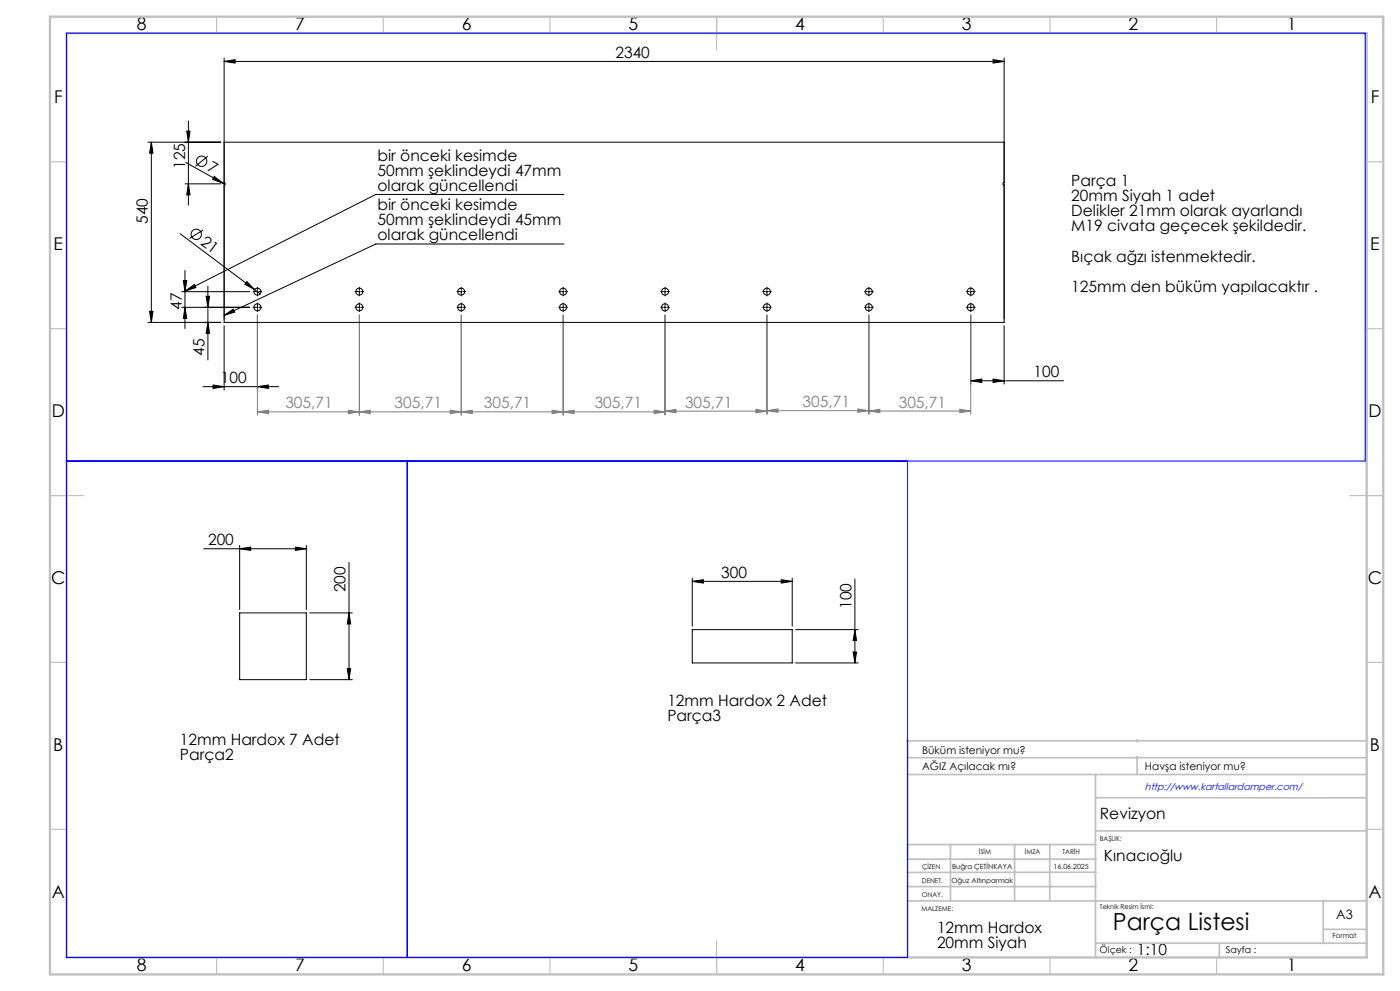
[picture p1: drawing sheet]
<svg xmlns="http://www.w3.org/2000/svg" width="420mm" height="297mm" viewBox="0 0 420 297" stroke-linecap="round" stroke-linejoin="round" font-family="sans-serif">
<g fill="none" stroke="#000" stroke-width=".3">
<path d="M67.2 18.4l3.3-.5v1zM67.2 17.4v78.2M67.2 18.4h234M297.9 17.9l3.3 .5-3.3 .5zM301.2 17.4v78.2M56 39.3h1l-.5 3.3zM56.5 36.3v25.2M44.4 42.6h21.8M45.4 42.6l.5 3.3h-1zM45.4 42.6v54M55.5 55.1h10.7M55.7 48.7l11.2 6.2"/>
<path d="M56.5 55.1l.5 3.3h-1zM62.3 46.8l-3.7 3M64.3 52.9l2.6 2-3.1-1.1zM66.9 54.9l.6 .4M169.2 58.3h-56.5l-57.1 28.9M54 70l24.1 18M60.9 69l-4.1 2.5M169.2 73.1h-56.5l-45.5 21.4M44.4 96.6h21.8M44.9 93.3h1l-.5 3.3zM54.5 87.4h20.4M54.5 92.1h20.4"/>
<path d="M55 84.1h1l-.5 3.3zM55.5 81.1v17.4M55.5 92.1l.5 3.3h-1zM55.6 87.2l2.7-1.9 .5 .9zM61.8 88.8h1.1l-.5 3.3zM62.4 85.8v22.1M62.4 96.6l.5 3.3h-1.1zM67.2 97.6v19.3M67.2 94.5l2.8-1.9 .4 1zM74 84.4l2.4 2.4-3-1.6zM77 87.4h.5M77 92.1h.5"/>
<path d="M77.2 87.2v.5M77.2 91.9v.5M77.2 94.4v22.5M107.6 87.4h.5M107.6 92.1h.5M107.8 87.2v.5M107.8 91.9v.5M138.1 87.4h.5M138.1 92.1h.5M138.4 87.2v.5M138.4 91.9v.5M168.7 87.4h.5"/>
<path d="M168.7 92.1h.5M168.9 87.2v.5M168.9 91.9v.5M199.2 87.4h.5M199.2 92.1h.5M199.5 87.2v.5M199.5 91.9v.5M229.8 87.4h.5M229.8 92.1h.5M230.1 87.2v.5M230.1 91.9v.5M260.4 87.4h.5"/>
<path d="M260.4 92.1h.5M260.7 87.2v.5M260.7 91.9v.5M291 87.4h.5M291 92.1h.5M291.2 87.2v.5M291.2 91.9v.5M291.2 94.4v20.7M301.2 97.6v17.5M60.9 115.9h22.7M63.9 115.4l3.3 .5-3.3 .5zM77.2 115.9l3.3-.5v1z"/>
<path d="M291.2 114.1l3.3-.5v1zM291.2 114.1h27.9M297.9 113.6l3.3 .5-3.3 .5zM61.1 164.5h30.8M71.9 164.5l3.3-.5v1zM71.9 163.5v19.2M88.6 164l3.3 .5-3.3 .5zM91.9 163.5v19.2M104.7 168.5v35.2M207.7 174.2l3.3-.5v1.1zM207.7 173.2v14.5M207.7 174.2h30"/>
<path d="M234.4 173.7l3.3 .5-3.3 .6zM237.7 173.2v14.5M256.5 173.5v25.2M92.9 183.7h12.8M104.7 183.7l.5 3.3h-1zM238.7 188.7h18.8M238.7 198.7h18.8M255.9 195.4h1.1l-.5 3.3zM256.5 188.7l.5 3.3h-1.1zM92.9 203.7h12.8M104.2 200.4h1l-.5 3.3z"/>
<circle cx="60.5" cy="48.3" r="1.55"/>
<circle cx="58.9" cy="70.2" r="1.56"/>
</g>
<path d="M271.8 222h1M271.9 221.7l.7 .7M272.3 221.5v1M272.6 221.7l-.7 .7M340.6 227.1h1M340.6 222h1M340.8 226.7l.7 .7M340.8 221.7l.7 .7M341.1 221.5v1M341.1 226.6v1M341.5 226.7l-.7 .7M341.5 221.7l-.7 .7" fill="none" stroke="#c0c0c0" stroke-width=".3"/>
<g fill="none" stroke="#808080" stroke-width=".3">
<path d="M77.2 94.4v30M107.8 94.4v30M138.4 94.4v30M168.9 94.4v30M199.5 94.4v30M230.1 94.4v29.8M260.7 94.4v29.8M291.2 94.4v29.8M77.2 123.4l3.3-.5v1.1zM77.2 123.4h122.3M104.5 122.9l3.3 .5-3.3 .6zM107.8 123.4l3.3-.5v1.1z"/>
<path d="M135.1 122.9l3.3 .5-3.3 .6zM138.4 123.4l3.3-.5v1.1zM165.6 122.9l3.3 .5-3.3 .6zM168.9 123.4l3.3-.5v1.1zM196.2 122.9l3.3 .5-3.3 .6zM199.5 123.2l3.3-.5v1zM199.5 123.2h30.6M226.8 122.7l3.3 .5-3.3 .5zM230.1 123.1l3.3-.5v1zM230.1 123.1h30.6M257.4 122.6l3.3 .5-3.3 .5zM260.7 123.2l3.2-.5v1z"/>
<path d="M260.7 123.2h30.5M287.9 122.7l3.3 .5-3.3 .5z"/>
</g>
<g fill="none" stroke="#000" stroke-width=".3" stroke-dasharray="15.2 1.3 1.3 1.3">
<path d="M76.7 87.4h-.8M76.7 92.1h-.8M77.2 86.9v-.8M77.2 87.9v.8M77.2 91.6v-.8M77.2 92.6v.8M77.7 87.4h.8M77.7 92.1h.8M107.3 87.4h-.8M107.3 92.1h-.8M107.8 86.9v-.8M107.8 87.9v.8"/>
<path d="M107.8 91.6v-.8M107.8 92.6v.8M108.3 87.4h.8M108.3 92.1h.8M137.9 87.4h-.8M137.9 92.1h-.8M138.4 86.9v-.8M138.4 87.9v.8M138.4 91.6v-.8M138.4 92.6v.8M138.9 87.4h.8M138.9 92.1h.8"/>
<path d="M168.5 87.4h-.8M168.5 92.1h-.8M169 86.9v-.8M169 87.9v.8M169 91.6v-.8M169 92.6v.8M169.5 87.4h.8M169.5 92.1h.8M199 87.4h-.8M199 92.1h-.8M199.5 86.9v-.8M199.5 87.9v.8"/>
<path d="M199.5 91.6v-.8M199.5 92.6v.8M200 87.4h.8M200 92.1h.8M229.6 87.4h-.8M229.6 92.1h-.8M230.1 86.9v-.8M230.1 87.9v.8M230.1 91.6v-.8M230.1 92.6v.8M230.6 87.4h.8M230.6 92.1h.8"/>
<path d="M260.2 87.4h-.8M260.2 92.1h-.8M260.7 86.9v-.8M260.7 87.9v.8M260.7 91.6v-.8M260.7 92.6v.8M261.2 87.4h.8M261.2 92.1h.8M290.7 87.4h-.8M290.7 92.1h-.8M291.2 86.9v-.8M291.2 87.9v.8"/>
<path d="M291.2 91.6v-.8M291.2 92.6v.8M291.7 87.4h.8M291.7 92.1h.8"/>
</g>
<g fill="none" stroke="#c0c0c0" stroke-width=".35">
<path d="M65 5v5M115 5v5M165 5v5M215 5v10M265 5v5M315 5v5M365 5v5M15 48.5h5M410 48.5h5M15 98.5h5M410 98.5h5M15 148.5h10"/>
<path d="M405 148.5h10M15 198.5h5M410 198.5h5M15 248.5h5M410 248.5h5M65 287v5M115 287v5M165 287v5M215 282v10M265 287v5M315 287v5M365 287v5"/>
</g>
<g fill="none" stroke="#c0c0c0" stroke-width=".5">
<path d="M272.3 232.1h137.7M272.3 227.1h137.7M328.6 239.1h81.4M328.6 232.1v54.9M341.1 227.1v5M410 222h-137.7v64.9M272.3 253.1h56.4M272.3 257.5h56.5M285.2 253.1v16.9M304.4 253.1v16.9M314.9 253.1v16.9M328.6 249h81.4"/>
<path d="M272.3 265.7h56.5M272.3 270h137.7M328.8 261.4l-56.5 .1M397 270v12.8M397 278.5h13M328.6 282.7h81.4M365.8 282.8v4.2"/>
</g>
<path d="M15 5h400v287h-400zM20 9.9h390v277h-390z" fill="none" stroke="#c0c0c0" stroke-width=".7"/>
<path d="M20 138.2h389.5v-128.3h-389.5v277h252.3v-148.7M122.2 138.2v148.7" fill="none" stroke="#00f" stroke-width=".3"/>
<g fill="#000">
<path d="M64.3 52.9l2.6 2-3.1-1.1zM74 84.4l2.4 2.4-3-1.6z"/>
<path d="M67.2 18.4l3.3-.5v1zM297.9 17.9l3.3 .5-3.3 .5zM291.2 114.1l3.3-.5v1zM297.9 113.6l3.3 .5-3.3 .5zM71.9 164.5l3.3-.5v1zM88.6 164l3.3 .5-3.3 .5zM207.7 174.2l3.3-.5v1.1zM234.4 173.7l3.3 .5-3.3 .6z"/>
<path d="M44.9 93.3h1l-.5 3.3zM45.4 42.6l.5 3.3h-1zM56.5 55.1l.5 3.3h-1zM56 39.3h1l-.5 3.3z"/>
<path d="M55 84.1h1l-.5 3.3zM55.5 92.1l.5 3.3h-1zM61.8 88.8h1.1l-.5 3.3zM62.4 96.6l.5 3.3h-1.1zM104.7 183.7l.5 3.3h-1zM104.2 200.4h1l-.5 3.3z"/>
<path d="M67.2 94.5l2.8-1.9 .4 1zM55.6 87.2l2.7-1.9 .5 .9z"/>
<path d="M77.2 115.9l3.3-.5v1zM63.9 115.4l3.3 .5-3.3 .5z"/>
<path d="M256.5 188.7l.5 3.3h-1.1zM255.9 195.4h1.1l-.5 3.3z"/>
</g>
<g fill="#808080">
<path d="M165.6 122.9l3.3 .5-3.3 .6zM138.4 123.4l3.3-.5v1.1zM196.2 122.9l3.3 .5-3.3 .6zM168.9 123.4l3.3-.5v1.1zM226.8 122.7l3.3 .5-3.3 .5zM199.5 123.2l3.3-.5v1zM257.4 122.6l3.3 .5-3.3 .5zM230.1 123.1l3.3-.5v1zM287.9 122.7l3.3 .5-3.3 .5zM260.7 123.2l3.2-.5v1z"/>
<path d="M77.2 123.4l3.3-.5v1.1zM104.5 122.9l3.3 .5-3.3 .6zM107.8 123.4l3.3-.5v1.1zM135.1 122.9l3.3 .5-3.3 .6z"/>
</g>
<g fill="none" stroke="#000" stroke-width=".3">
<path d="M67.2 42.6h234v12.1a.35 .35 0 0 0-.3 .4 .35 .35 0 0 0 .3 .4v41.1h-234v-41.1a.35 .35 0 0 0 .4-.4 .35 .35 0 0 0-.4-.4zM71.9 183.7h20v20h-20zM207.7 188.7h30v10h-30z"/>
<circle cx="77.2" cy="87.4" r="1.06"/>
<circle cx="77.2" cy="92.1" r="1.06"/>
<circle cx="107.8" cy="87.4" r="1.05"/>
<circle cx="107.8" cy="92.1" r="1.05"/>
<circle cx="138.4" cy="87.4" r="1.06"/>
<circle cx="138.4" cy="92.1" r="1.06"/>
<circle cx="168.9" cy="87.4" r="1.06"/>
<circle cx="168.9" cy="92.1" r="1.06"/>
<circle cx="199.5" cy="87.4" r="1.06"/>
<circle cx="199.5" cy="92.1" r="1.06"/>
<circle cx="230.1" cy="87.4" r="1.06"/>
<circle cx="230.1" cy="92.1" r="1.06"/>
<circle cx="260.6" cy="87.4" r="1.05"/>
<circle cx="260.6" cy="92.1" r="1.05"/>
<circle cx="291.2" cy="87.4" r="1.06"/>
<circle cx="291.2" cy="92.1" r="1.06"/>
</g>
<text font-size="7.1" x="333.8" y="278.7">Parça Listesi</text>
<g font-size="5.3">
<text x="41" y="9">8</text>
<text x="88.5" y="9">7</text>
<text x="138.5" y="9">6</text>
<text x="188.5" y="9">5</text>
<text x="238.5" y="9">4</text>
<text x="288.5" y="9">3</text>
<text x="338.5" y="9">2</text>
<text x="386" y="9">1</text>
<text x="16.2" y="30.7">F</text>
<text x="411.2" y="30.7">F</text>
<text x="16.1" y="75">E</text>
<text x="411.1" y="75">E</text>
<text x="15.5" y="125">D</text>
<text x="410.5" y="125">D</text>
<text x="15.4" y="175">C</text>
<text x="410.4" y="175">C</text>
<text x="16" y="225">B</text>
<text x="411" y="225">B</text>
<text x="15.5" y="269.2">A</text>
<text x="410.5" y="269.2">A</text>
<text x="41" y="291">8</text>
<text x="88.5" y="291">7</text>
<text x="138.5" y="291">6</text>
<text x="188.5" y="291">5</text>
<text x="238.5" y="291">4</text>
<text x="288.5" y="291">3</text>
<text x="338.5" y="291">2</text>
<text x="386" y="291">1</text>
</g>
<g font-size="4.7">
<text x="184.6" y="17.4">2340</text>
<text x="55.5" y="50.6" transform="rotate(-90 55.5 50.6)">125</text>
<text x="61.9" y="51.1" transform="rotate(29 61.9 51.1)">7</text>
<text x="113.2" y="48.1">bir önceki kesimde</text>
<text x="113.2" y="52.7">50mm şeklindeydi 47mm</text>
<text x="113.2" y="57.2">olarak güncellendi</text>
<text x="321.4" y="55.8">Parça 1</text>
<text x="113.2" y="63">bir önceki kesimde</text>
<text x="321.4" y="60.3">20mm Siyah 1 adet</text>
<text x="321.4" y="64.8">Delikler 21mm olarak ayarlandı</text>
<text x="44.4" y="67.1" transform="rotate(-90 44.4 67.1)">540</text>
<text x="113.2" y="67.5">50mm şeklindeydi 45mm</text>
<text x="321.4" y="69.3">M19 civata geçecek şekildedir.</text>
<text x="59.9" y="73.1" transform="rotate(37 59.9 73.1)">21</text>
<text x="113.2" y="72.1">olarak güncellendi</text>
<text x="321.4" y="78.4">Bıçak ağzı istenmektedir.</text>
<text x="321.4" y="87.4">125mm den büküm yapılacaktır .</text>
<text x="54.5" y="92.8" transform="rotate(-90 54.5 92.8)">47</text>
<text x="61.4" y="106.6" transform="rotate(-90 61.4 106.6)">45</text>
<text x="310.1" y="113.1">100</text>
<text x="66.3" y="114.9">100</text>
<text x="62.4" y="163.4">200</text>
<text x="216.4" y="173.2">300</text>
<text x="103.7" y="177.5" transform="rotate(-90 103.7 177.5)">200</text>
<text x="255.5" y="182.5" transform="rotate(-90 255.5 182.5)">100</text>
<text x="200.2" y="211.7">12mm Hardox 2 Adet</text>
<text x="200.2" y="216.2">Parça3</text>
<text x="54" y="223.3">12mm Hardox 7 Adet</text>
<text x="54" y="227.8">Parça2</text>
<text x="330" y="245.3">Revizyon</text>
<text x="331.2" y="258.1">Kınacıoğlu</text>
<text x="281.1" y="279.5">12mm Hardox</text>
<text x="281.1" y="284.1">20mm Siyah</text>
<text x="341" y="286.1">1:10</text>
</g>
<g font-size="4.7" fill="#808080">
<text x="85.6" y="122.4">305,71</text>
<text x="118.4" y="122.4">305,71</text>
<text x="145.2" y="122.4">305,71</text>
<text x="178.4" y="122.4">305,71</text>
<text x="205.5" y="122.2">305,71</text>
<text x="240.8" y="122">305,71</text>
<text x="269.6" y="122.1">305,71</text>
</g>
<text font-size="3.9" x="400.9" y="275.5">A3</text>
<g font-size="3.2">
<text x="276.6" y="226">Büküm isteniyor mu?</text>
<text x="276.6" y="230.9">AĞIZ Açılacak mı?</text>
<text x="343.5" y="230.9">Havşa isteniyor mu?</text>
</g>
<text font-size="2.9" fill="#00f" x="343.5" y="236.9">http://www.kartallardamper.com/</text>
<g font-size="2.8">
<text x="329.9" y="285.5">Ölçek :</text>
<text x="367.8" y="285.5">Sayfa :</text>
</g>
<g font-size="2.1">
<text x="285.6" y="260.3">Buğra ÇETİNKAYA</text>
<text x="316.1" y="260.3">16.06.2025</text>
<text x="285.4" y="264.6">Oğuz Altınparmak</text>
<text x="399.8" y="281.3">Format</text>
</g>
<g font-size="2">
<text x="330" y="251.9">BAŞLIK:</text>
<text x="293.7" y="255.9">İSİM</text>
<text x="307.5" y="255.9">İMZA</text>
<text x="318.7" y="255.9">TARİH</text>
<text x="276.6" y="260.3">ÇİZEN</text>
<text x="276.6" y="264.6">DENET.</text>
<text x="276.6" y="268.7">ONAY.</text>
<text x="276.4" y="272.9">MALZEME:</text>
<text x="330" y="272.5">Teknik Resim İsmi:</text>
</g>
</svg>
